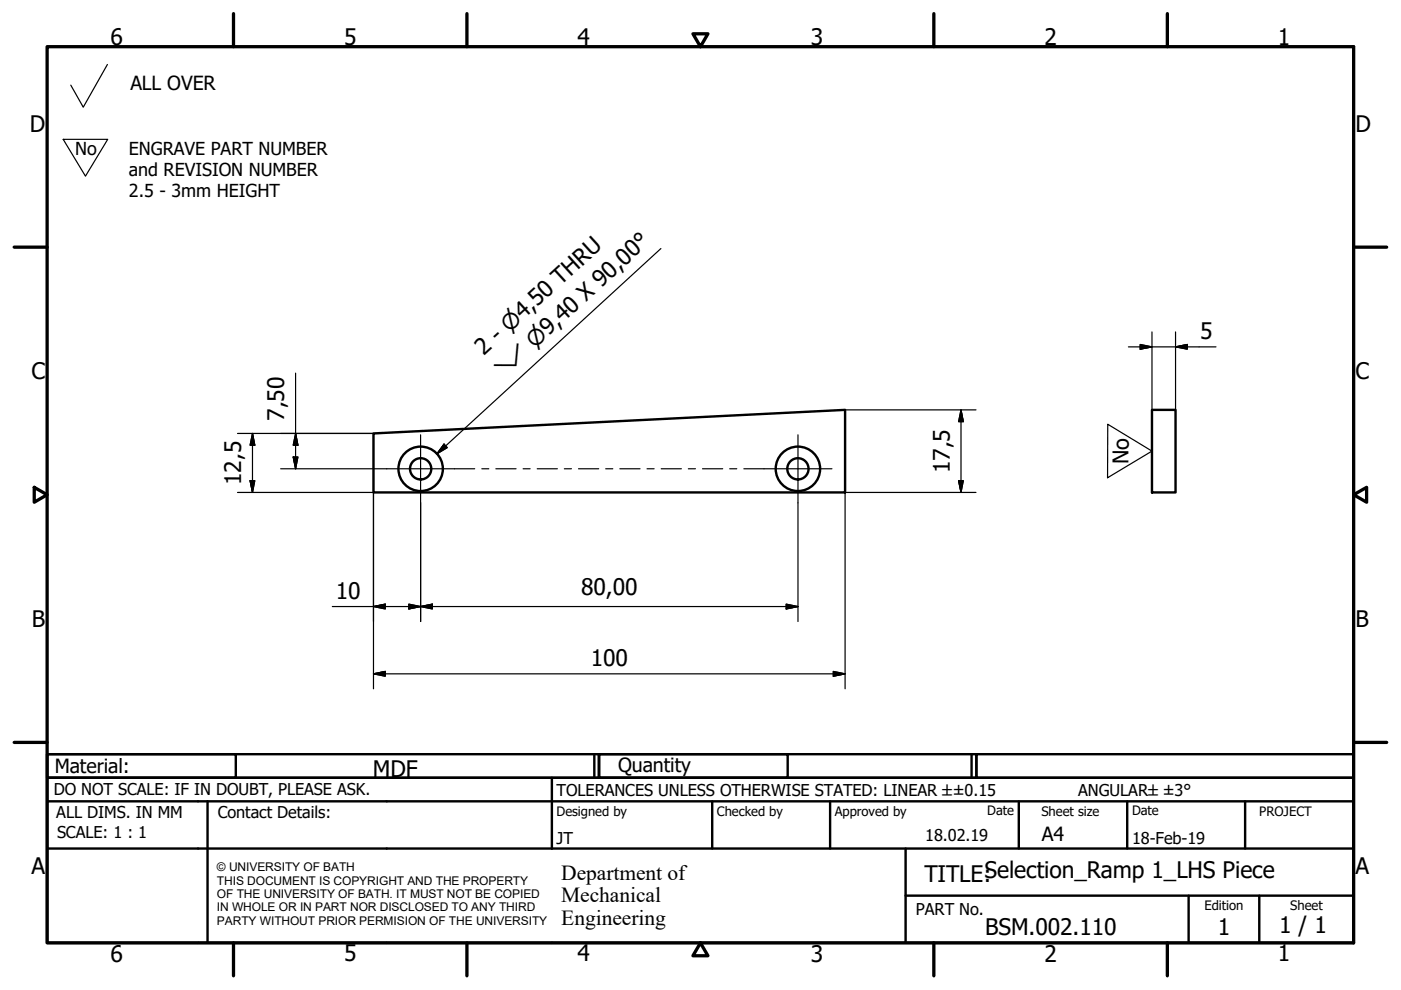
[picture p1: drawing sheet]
<svg xmlns="http://www.w3.org/2000/svg" width="297mm" height="210mm" viewBox="0 0 297 210" stroke-linecap="round" stroke-linejoin="round" font-family="sans-serif">
<!-- layer: Visible (ISO) -->
<g fill="none" stroke="#000" stroke-width=".51">
<path d="M79.2 91.9l100-5v17.5h-100zM244.2 86.9h5v17.5h-5z"/>
<circle cx="89.2" cy="99.4" r="2.25"/>
<circle cx="89.2" cy="99.4" r="4.7"/>
<circle cx="169.2" cy="99.4" r="2.25"/>
<circle cx="169.2" cy="99.4" r="4.7"/>
</g>
<!-- layer: Border (ISO) -->
<g fill="none" stroke="#000" stroke-width=".7">
<path d="M10 9.9h277v190h-277zM49.5 2.9v7M99 2.9v7M146.9 7.2h3.2l-1.6 2.7zM198 2.9v7M247.5 2.9v7M3 52.4h7M287 52.4h7M7.3 103.3l2.7 1.6-2.7 1.6zM287 104.9l2.8-1.6v3.2zM3 157.4h7M287 157.4h7"/>
<path d="M49.5 199.9v7M99 199.9v7M148.5 199.9l1.6 2.7h-3.2zM198 199.9v7M247.5 199.9v7"/>
</g>
<!-- layer: Title (ISO) -->
<g fill="none" stroke="#000" stroke-width=".51">
<path d="M10 159.9h40v5h-40zM10 159.9h117v5h-117zM126 159.9v5M127 159.9h40v5h-40zM127 159.9h80v5h-80zM206 159.9v5M207 159.9h80v5h-80zM10 169.9v-5h277v5M10 169.9h277v30h-277zM10 179.9h277M44 169.9v30M117 164.9v15"/>
<path d="M151 169.9v10M176 169.9v10M192 179.9v20M216 169.9v10M239 169.9v10M264 169.9v10M192 189.9h95M252 189.9v10M267 189.9v10"/>
</g>
<!-- layer: Sketch Geometry (ISO) -->
<path d="M22.8 13.7l-5.1 9-2.7-4.7M13.4 29.5h9.4l-4.7 7.9zM234.9 90l9.3 5.6-9.4 5.7z" fill="none" stroke="#000" stroke-width=".25"/>
<path d="M253.6 95.6v.1" fill="none" stroke="#fff" stroke-width=".21"/>
<!-- layer: Center Mark (ISO) -->
<path d="M89.2 92.2v14.4M169.2 92.2v14.4" fill="none" stroke="#000" stroke-width=".25"/>
<!-- layer: Centerline (ISO) -->
<g fill="none" stroke="#000" stroke-width=".25">
<path d="M82 99.4h18.6M102.2 99.4h1.4M105.1 99.4h4.3M110.9 99.4h1.5M113.9 99.4h4.3M119.7 99.4h1.5M122.7 99.4h4.2M128.4 99.4h1.5M131.4 99.4h4.3M137.2 99.4h1.5M140.2 99.4h4.3M145.9 99.4h1.5"/>
<path d="M148.9 99.4h4.3M154.7 99.4h1.5M157.7 99.4h18.7"/>
</g>
<!-- layer: Dimension (ISO) -->
<g fill="none" stroke="#000" stroke-width=".25">
<path d="M62.7 79.1v20.3M239.2 73.5h18.6M241.7 73l2.5 .5-2.5 .5zM244.2 70.4v16.5M249.2 73.5l2.5-.5v1zM249.2 70.4v16.5M50.4 91.9h28.8M53.5 91.9l.5 2.5h-1zM53.5 91.9v12.5M59.5 99.4h22.5M62.2 96.9h1l-.5 2.5zM62.7 91.9l.5 2.5h-1z"/>
<path d="M179.2 86.9h27.7M203.8 86.9l.4 2.5h-1zM203.8 86.9v17.5M50.4 104.4h28.8v41.6M53 101.9h1l-.5 2.5zM89.2 106.6v25.2M169.2 106.6v25.2M203.2 101.9h1l-.4 2.5zM206.9 104.4h-27.7v41.6M70.5 128.6h98.7M79.2 128.6l2.5-.5v1zM86.7 128.1l2.5 .5-2.5 .5z"/>
<path d="M89.2 128.6l2.5-.5v1zM166.7 128.1l2.5 .5-2.5 .5zM79.2 142.9l2.5-.5v1zM79.2 142.9h100M176.7 142.4l2.5 .5-2.5 .5z"/>
</g>
<g fill="#000" stroke="#000" stroke-width=".25">
<path d="M241.7 74l2.5-.5zM241.7 73l2.5 .5-2.5 .5zM249.2 73.5l2.5-.5zM249.2 73.5l2.5-.5v1zM53.5 91.9l.5 2.5zM53.5 91.9l.5 2.5h-1zM62.2 96.9l.5 2.5zM62.2 96.9h1l-.5 2.5zM62.7 91.9l.5 2.5zM62.7 91.9l.5 2.5h-1zM203.8 86.9l.4 2.5zM203.8 86.9l.4 2.5h-1z"/>
<path d="M53 101.9l.5 2.5zM53 101.9h1l-.5 2.5zM203.2 101.9l.6 2.5zM203.2 101.9h1l-.4 2.5zM79.2 128.6l2.5-.5zM79.2 128.6l2.5-.5v1zM86.7 129.1l2.5-.5zM86.7 128.1l2.5 .5-2.5 .5zM89.2 128.6l2.5-.5zM89.2 128.6l2.5-.5v1zM166.7 129.1l2.5-.5zM166.7 128.1l2.5 .5-2.5 .5z"/>
<path d="M79.2 142.9l2.5-.5zM79.2 142.9l2.5-.5v1zM176.7 143.4l2.5-.5zM176.7 142.4l2.5 .5-2.5 .5z"/>
</g>
<!-- layer: Symbol (ISO) -->
<path d="M140.1 52.7l-47.5 43.5M94.1 94.2l.7 .7-2.2 1.3z" fill="none" stroke="#000" stroke-width=".25"/>
<path d="M94.1 94.2l-1.5 2zM94.1 94.2l.7 .7-2.2 1.3z" fill="#000" stroke="#000" stroke-width=".25"/>
<g font-size="4.8">
<text x="23.4" y="9.5">6</text>
<text x="72.9" y="9.5">5</text>
<text x="122.4" y="9.5">4</text>
<text x="171.9" y="9.5">3</text>
<text x="221.4" y="9.5">2</text>
<text x="270.9" y="9.5">1</text>
<text x="6.3" y="27.9">D</text>
<text x="287.4" y="27.9">D</text>
<text x="254.4" y="71.9">5</text>
<text x="102.6" y="75.6" transform="rotate(-43 102.6 75.6)">2 - ⌀4,50 THRU</text>
<text x="6.7" y="80.4">C</text>
<text x="287.4" y="80.4">C</text>
<text x="60.3" y="89.2" transform="rotate(-90 60.3 89.2)">7,50</text>
<text x="201.4" y="100.3" transform="rotate(-90 201.4 100.3)">17,5</text>
<text x="51.1" y="102.8" transform="rotate(-90 51.1 102.8)">12,5</text>
<text x="71.2" y="127">10</text>
<text x="123.2" y="126.2">80,00</text>
<text x="6.8" y="132.9">B</text>
<text x="287.4" y="132.9">B</text>
<text x="125.2" y="141.3">100</text>
<text x="79.1" y="164.7">MDF</text>
<text x="6.7" y="185.4">A</text>
<text x="287.4" y="185.4">A</text>
<text x="196" y="187">TITLE:Selection_Ramp 1_LHS Piece</text>
<text x="271.2" y="197.9">1 / 1</text>
<text x="23.4" y="203.9">6</text>
<text x="72.9" y="203.8">5</text>
<text x="122.4" y="203.8">4</text>
<text x="171.9" y="203.9">3</text>
<text x="208.9" y="198.2">BSM.002.110</text>
<text x="221.4" y="203.9">2</text>
<text x="258.2" y="198.2">1</text>
<text x="270.9" y="203.8">1</text>
</g>
<g font-size="4.6">
<text x="113.4" y="73.9" transform="rotate(-43 113.4 73.9)">⌀9,40 X 90,00°</text>
<text x="106.7" y="80.1" transform="rotate(-43 106.7 80.1)">⌵</text>
<text x="239.3" y="98.4" transform="rotate(-90 239.3 98.4)">No</text>
<text x="119" y="186.5">Department of</text>
<text x="119" y="191.3">Mechanical</text>
<text x="119" y="196">Engineering</text>
</g>
<g font-size="4.1">
<text x="27.6" y="19.1">ALL OVER</text>
<text x="11.6" y="163.9">Material:</text>
<text x="131" y="163.7">Quantity</text>
<text x="220.9" y="178.4">A4</text>
</g>
<g font-size="3.8">
<text x="15.9" y="32.9">No</text>
<text x="27.3" y="32.8">ENGRAVE PART NUMBER</text>
<text x="27.3" y="37.3">and REVISION NUMBER</text>
<text x="27.3" y="41.8">2.5 - 3mm HEIGHT</text>
</g>
<g font-size="3.5">
<text x="11.4" y="168.5">DO NOT SCALE: IF IN DOUBT, PLEASE ASK.</text>
<text x="11.9" y="173.5">ALL DIMS. IN MM</text>
<text x="46.2" y="173.5">Contact Details:</text>
<text x="118" y="168.8">TOLERANCES UNLESS OTHERWISE STATED: LINEAR ±±0.15</text>
<text x="228.6" y="168.8">ANGULAR±±3°</text>
<text x="12.1" y="177.6">SCALE: 1 : 1</text>
<text x="118" y="178.9">JT</text>
<text x="196.2" y="178.3">18.02.19</text>
<text x="240" y="178.9">18-Feb-19</text>
<text x="194.2" y="194.1">PART No.</text>
</g>
<g font-size="2.8">
<text x="118" y="173">Designed by</text>
<text x="152" y="173">Checked by</text>
<text x="177" y="173">Approved by</text>
<text x="209.3" y="172.9">Date</text>
<text x="220.8" y="173">Sheet size</text>
<text x="240" y="172.9">Date</text>
<text x="267" y="172.9">PROJECT</text>
<text x="255.4" y="193">Edition</text>
<text x="273.6" y="193">Sheet</text>
</g>
<g font-size="2.5">
<text x="46" y="184.7">© UNIVERSITY OF BATH</text>
<text x="46" y="187.6">THIS DOCUMENT IS COPYRIGHT AND THE PROPERTY</text>
<text x="46" y="190.4">OF THE UNIVERSITY OF BATH. IT MUST NOT BE COPIED</text>
<text x="46" y="193.2">IN WHOLE OR IN PART NOR DISCLOSED TO ANY THIRD</text>
<text x="46" y="196.1">PARTY WITHOUT PRIOR PERMISION OF THE UNIVERSITY</text>
</g>
</svg>
